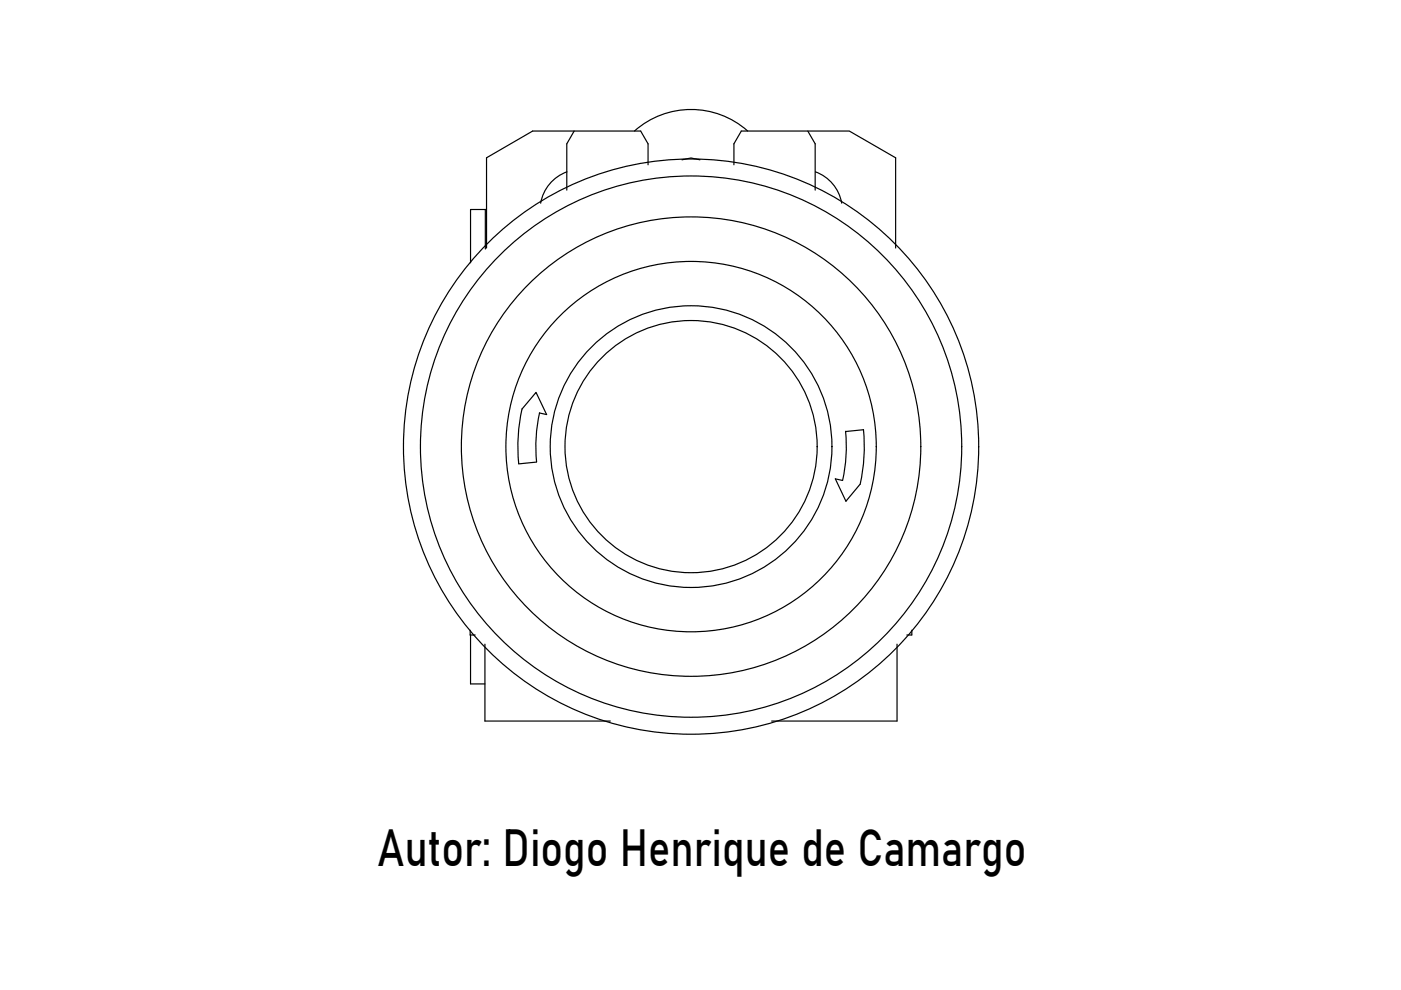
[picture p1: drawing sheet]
<svg xmlns="http://www.w3.org/2000/svg" width="297mm" height="210mm" viewBox="0 0 297 210" stroke-linecap="round" stroke-linejoin="round" font-family="sans-serif">
<!-- layer: 1 -->
<g fill="none" stroke="#000" stroke-width=".25">
<path d="M120.2 36.4a8.7 8.7 0 0 0-5.6 6.7M121.7 27.8l-1.5 2.7v9.8M134.5 27.8a18.1 18.1 0 0 1 24 0M137.4 34.9v-4.4l-1.6-2.7h-22.9l-9.7 5.7v19.1M144.6 33.9l1.9-.4 1.9 .4M155.6 34.9v-4.4l1.6-2.7h22.9l9.8 5.7v19.1M171.3 27.8l1.5 2.7v9.8M172.9 36.4a8.7 8.7 0 0 1 5.6 6.7M102.9 44.4v8.4M103.2 44.4h-3.4v11.3M99.7 133.6v1h1M99.8 134.6v10.4h3"/>
<path d="M102.8 136.6v16.3h26.6M190.2 136.6v16.3h-26.6M193.3 133.6v1h-1"/>
<circle cx="146.5" cy="94.7" r="61"/>
<circle cx="146.5" cy="94.7" r="57.4"/>
<circle cx="146.5" cy="94.7" r="48.7"/>
<circle cx="146.5" cy="94.7" r="39.3"/>
<circle cx="146.5" cy="94.7" r="29.9"/>
<circle cx="146.5" cy="94.7" r="26.7"/>
</g>
<!-- layer: 3 -->
<path d="M110.7 86.7a36.7 36.7 0 0 0-.7 11.6M110.7 86.7l3-3.5 2.2 4.7-1.5-.3M114.4 87.5a32.9 32.9 0 0 0-.6 10.4l-3.8 .5M179.3 91.5a32.9 32.9 0 0 1-.7 10.4l-1.5-.4 2.3 4.8 2.9-3.6M183 91.1l-3.7 .4M183.1 91.1a36.7 36.7 0 0 1-.7 11.6" fill="none" stroke="#000" stroke-width=".25"/>
<text font-size="11.1" x="80" y="183.6">Autor: Diogo Henrique de Camargo</text>
</svg>
